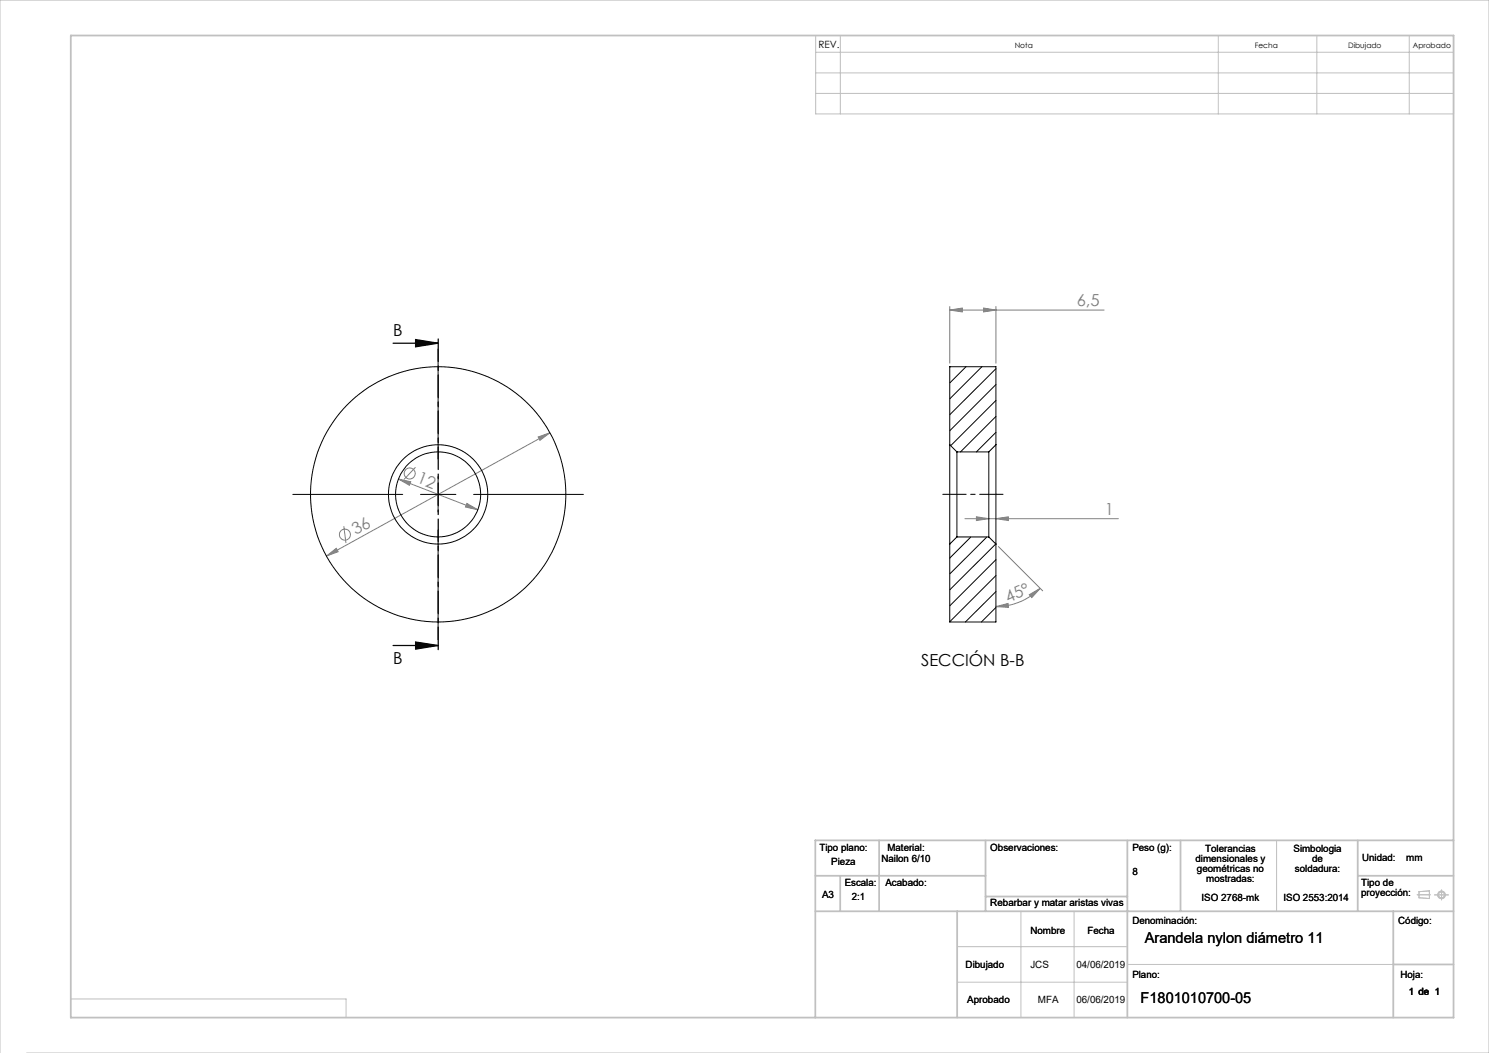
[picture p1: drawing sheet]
<svg xmlns="http://www.w3.org/2000/svg" width="420mm" height="297mm" viewBox="0 0 420 297" stroke-linecap="round" stroke-linejoin="round" font-family="sans-serif">
<g fill="none" stroke="#c0c0c0" stroke-width=".28">
<path d="M230.1 10h179.9v22.1h-179.9zM230.1 14.7h179.9M237 10v22.1M343.6 10v22.1M371.4 10v22.1M397.5 10v22.1M230.1 20.6h179.9M230.1 26.3h179.9M360.1 237v20M288 257v30M303 257v30M399.7 252.4h3.8"/>
<path d="M400.3 251.5l2.9-.2v2.1l-2.9-.2zM404.6 252.4h4M406.6 251v2.8M270 267h48M270 277h48M318 272h75M0 297v-297h420v297h-412.5M20 281.8h77.6v5.2"/>
<circle cx="406.6" cy="252.4" r=".86"/>
<circle cx="406.6" cy="252.4" r="1.07"/>
</g>
<g fill="none" stroke="#c0c0c0" stroke-width=".5">
<path d="M20 10h390v277h-390zM248 237v20M278 237v20M318 237v50M333 237v20M383 237v20M410 237h-180v50M230 257h180M230 247h48M237 247v10M270 257v30M278 252.9h40"/>
<path d="M383 247h27M393 257v30M393 272h17"/>
</g>
<g fill="none" stroke="#808080" stroke-width=".28">
<path d="M267.9 87.5l3.5-.6v1.1zM267.9 86.4v16M267.9 87.5h43.5M277.4 86.9l3.5 .6-3.5 .5zM280.9 86.4v16M112.4 135.1l22.4 8.7M112.4 135.1l3.5 .8-.4 1zM117.2 131.8l-3.3 3.5M151.8 123.3l3.3-1.2-2.8 2.1zM155.1 122.1l-63 34.7M92.1 156.8l2.8-2.1 .5 .9zM97 148.4l.6 4.8"/>
<path d="M131.7 142l3.1 1.8-3.5-.8zM272.2 146.3h43.3M275.4 145.8l3.5 .5-3.5 .5zM280.9 146.3l3.5-.5v1zM281.6 154.2l12.5 12.4M280.9 171.1l3.4-.9 .1 1.1zM290.3 167.7l3.1-1.8-2.4 2.7zM293.4 165.9a17.7 17.7 0 0 1-12.5 5.2"/>
<circle cx="115.6" cy="133.5" r="1.55"/>
<circle cx="97.3" cy="150.8" r="1.56"/>
</g>
<path d="M110.9 96.8h12.7M117.2 95.8l6.4 1-6.4 1zM110.9 182.1h12.7M117.2 181.1l6.4 1-6.4 1z" fill="none" stroke="#000" stroke-width=".35"/>
<path d="M265.9 139.4h17" fill="none" stroke="#000" stroke-width=".28" stroke-dasharray="15.2 1.3 1.3 1.3" stroke-dashoffset="8.6"/>
<path d="M123.6 94.8v89.3" fill="none" stroke="#000" stroke-width=".35" stroke-dasharray="6.3 1.3 1.3 1.3" stroke-dashoffset="-.8"/>
<path d="M123.6 98.5v30.9M82.6 139.4h31M118.6 139.4h10M123.6 134.4v10M133.6 139.4h31M123.6 149.4v31" fill="none" stroke="#000" stroke-width=".28"/>
<path d="M117.2 95.8l6.4 1-6.4 1zM117.2 181.1l6.4 1-6.4 1z" fill="#000"/>
<g fill="#808080">
<path d="M131.7 142l-.4 1 3.5 .8zM112.4 135.1l3.1 1.8 .4-1z"/>
<path d="M275.4 145.8l3.5 .5-3.5 .5zM280.9 146.3l3.5-.5v1z"/>
<path d="M280.9 171.1l3.4-.9 .1 1.1zM290.3 167.7l3.1-1.8-2.4 2.7z"/>
<path d="M151.8 123.3l.5 .9 2.8-2.1zM92.1 156.8l3.3-1.2-.5-.9z"/>
<path d="M267.9 87.5l3.5-.6v1.1zM277.4 86.9l3.5 .6-3.5 .5z"/>
</g>
<g fill="none" stroke="#000" stroke-width=".28">
<path d="M268 103.4l-.1 .1M272.5 103.4l-4.6 4.6M277 103.4l-9.1 9.1M280.9 104l-13 13M280.9 108.5l-13 13M280.9 113l-12.7 12.7M280.9 117.5l-10 10M267.9 125.4v28.1M267.9 125.4v-22h13v22M267.9 125.4l2 2.1M269.9 127.5v23.9M269.9 127.5h9"/>
<path d="M278.9 127.5v23.9M280.9 125.4v28.1M280.9 122l-5.5 5.5M280.9 125.4l-2 2.1M267.9 153.5v21.9h13v-21.9M269.9 151.4l-2 2.1M269.9 151.4h9M273.9 151.4l-6 6M278.4 151.4l-10.5 10.5M278.9 151.4l2 2.1M280.9 153.4l-13 13M280.9 157.9l-13 13"/>
<path d="M280.9 162.3l-13 13.1M280.9 166.9l-8.6 8.5M280.9 171.3l-4.1 4.1"/>
<circle cx="123.6" cy="139.4" r="36"/>
<circle cx="123.6" cy="139.4" r="14"/>
<circle cx="123.6" cy="139.4" r="12"/>
</g>
<g font-size="4.7" fill="#808080">
<text x="303.7" y="86.4">6,5</text>
<text x="117.4" y="136" transform="rotate(21 117.4 136)">12</text>
<text x="311.6" y="145.3">1</text>
<text x="100.4" y="151" transform="rotate(-29 100.4 151)">36</text>
<text x="284.4" y="170.1" transform="rotate(-24 284.4 170.1)">45°</text>
</g>
<g font-size="4.7">
<text x="110.9" y="94.7">B</text>
<text x="110.9" y="187.4">B</text>
<text x="259.8" y="187.9">SECCIÓN B-B</text>
</g>
<g font-size="4.2">
<text x="322.9" y="265.9">Arandela nylon diámetro 11</text>
<text x="321.7" y="282.8">F1801010700-05</text>
</g>
<g font-size="2.8">
<text x="230.8" y="13.6">REV.</text>
<text x="231.1" y="239.9">Tipo plano:</text>
<text x="250.3" y="239.9">Material:</text>
<text x="279.3" y="239.9">Observaciones:</text>
<text x="319.4" y="239.9">Peso (g):</text>
<text x="234.5" y="244.1">Pieza</text>
<text x="248.6" y="243">Nailon 6/10</text>
<text x="337.2" y="243.1">dimensionales y</text>
<text x="337.6" y="246">geométricas no</text>
<text x="339.9" y="240.3">Tolerancias</text>
<text x="364.9" y="240.2">Simbologia</text>
<text x="365.3" y="245.9">soldadura:</text>
<text x="370.1" y="243">de</text>
<text x="384.2" y="242.7">Unidad:</text>
<text x="396.7" y="242.7">mm</text>
<text x="238.3" y="250">Escala:</text>
<text x="249.7" y="250">Acabado:</text>
<text x="319.4" y="246.9">8</text>
<text x="340.2" y="248.8">mostradas:</text>
<text x="383.9" y="250">Tipo de</text>
<text x="231.9" y="253.4">A3</text>
<text x="240.3" y="254">2:1</text>
<text x="279.3" y="255.7">Rebarbar y matar aristas vivas</text>
<text x="338.9" y="254">ISO 2768-mk</text>
<text x="362" y="254">ISO 2553:2014</text>
<text x="383.9" y="252.8">proyección:</text>
<text x="290.6" y="263.3">Nombre</text>
<text x="306.7" y="263.3">Fecha</text>
<text x="319.4" y="260.6">Denominación:</text>
<text x="394.4" y="260.6">Código:</text>
<text x="272.4" y="273">Dibujado</text>
<text x="290.6" y="273">JCS</text>
<text x="303.6" y="273">04/06/2019</text>
<text x="319.4" y="275.8">Plano:</text>
<text x="395" y="275.8">Hoja:</text>
<text x="397.4" y="280.6">1 de 1</text>
<text x="272.8" y="282.8">Aprobado</text>
<text x="292.7" y="282.8">MFA</text>
<text x="303.6" y="282.8">06/06/2019</text>
</g>
<g font-size="2.1">
<text x="286.2" y="13.6">Nota</text>
<text x="353.9" y="13.6">Fecha</text>
<text x="380.3" y="13.6">Dibujado</text>
<text x="398.5" y="13.6">Aprobado</text>
</g>
</svg>
